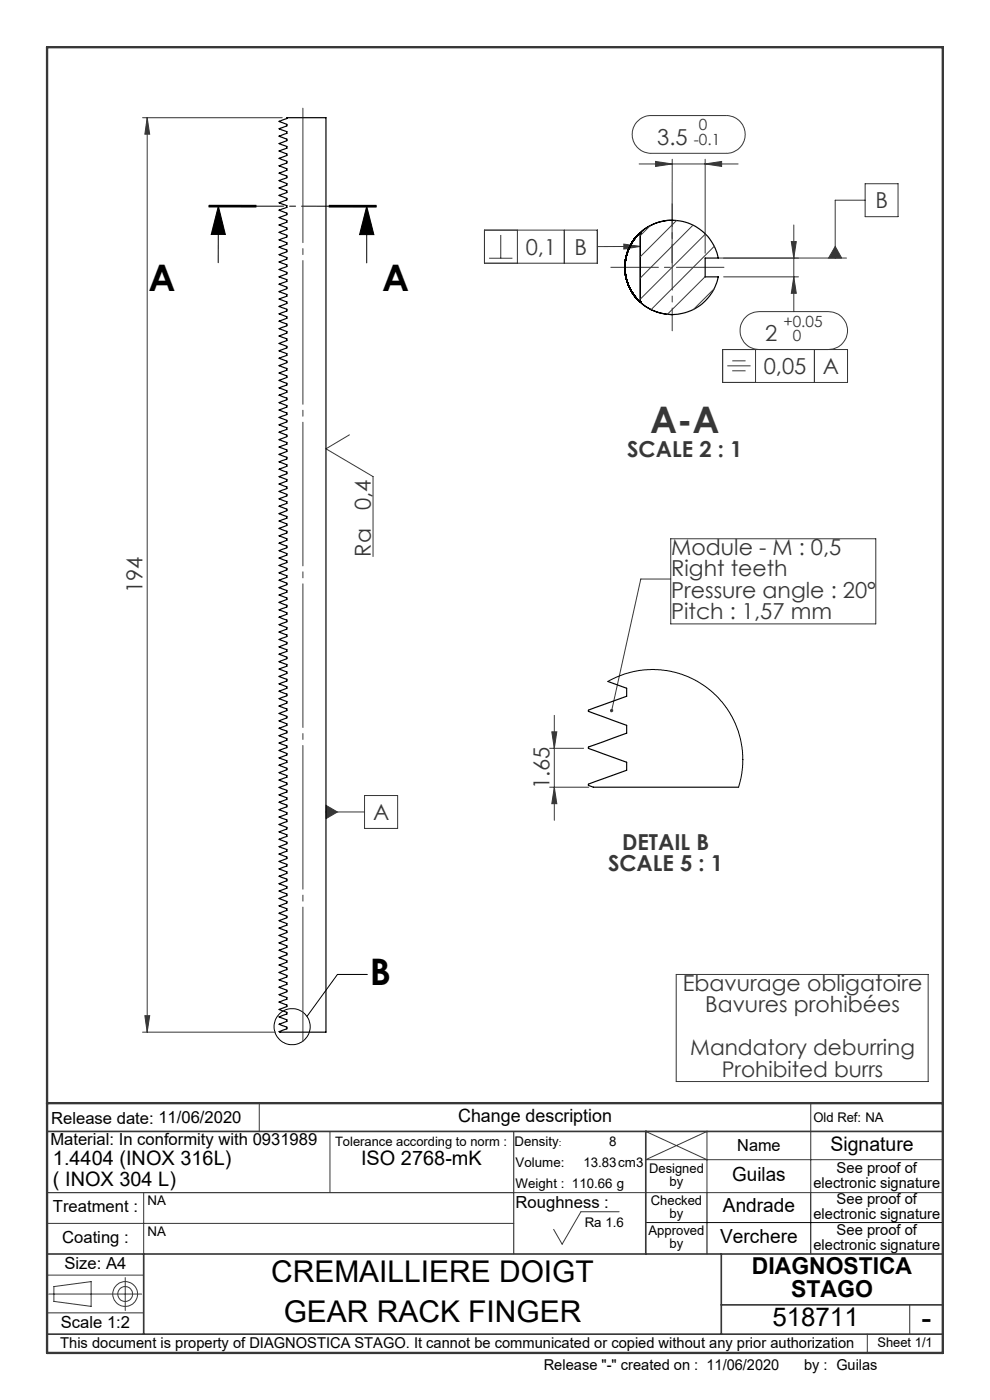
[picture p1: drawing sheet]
<svg xmlns="http://www.w3.org/2000/svg" width="210mm" height="297mm" viewBox="0 0 210 297" stroke-linecap="round" stroke-linejoin="round" font-family="sans-serif">
<g fill="none" stroke="#373737" stroke-width=".21">
<path d="M30.2 25h29.7M31.2 25l.5 3.5h-1zM31.2 25v194M135.1 25.9a4 4 0 0 1 3-1.4h16a4 4 0 0 1 4 4 4 4 0 0 1-4 4h-16a4 4 0 0 1-3.6-2.3 4 4 0 0 1 .6-4.3zM135.6 34.8h21M139.1 34.3l3.5 .5-3.5 .5zM142.6 33.8v21.9M149.6 34.8l3.5-.5v1zM149.6 33.8v19.9M183.5 39h7v7h-7zM102.8 48.8h23.9v7h-23.9zM103.8 54.8h4.9"/>
<path d="M106.2 49.8v5M109.7 48.8v7M119.7 48.8v7M132.3 51.8l3.5 .5-3.5 .5zM135.8 52.3h-9.1M152.4 54.7h27.2M153.5 58.7h15.9M167.9 51.3h1l-.5 3.4zM168.4 58.7l.5 3.5h-1zM168.4 47.7v18.4M177.2 52.3l1.3 2.4h-2.7zM183.5 42.5h-6.3v12.2"/>
<path d="M153.3 74.2h26.5v6.9h-26.5zM154.3 77.6h4.9M155.3 76.5h2.9M155.3 78.7h2.9M160.3 74.2v6.9M161 74.2a4 4 0 0 1-4-4.1 4 4 0 0 1 4-4h14.8a4 4 0 0 1 4 4 4 4 0 0 1-4 4.1M172.8 74.2v6.9M74.1 92.2l-5 3 10 5.9v17M142.3 114.3h43.5v18.1h-43.5zM142.3 122.8h-6.4l-6.1 27.9M116.6 158.7h7.2M117.1 155.3h1l-.5 3.4z"/>
<path d="M117.6 151.8v22.2M69.1 170.8l2.5 1.5-2.5 1.4zM69.1 172.3h8.2M77.3 168.8h7v7h-7zM116.6 167h8.3M117.6 167l.5 3.5h-1zM30.2 219h28.3M30.7 215.5h1l-.5 3.5zM143.4 206.7h53.5v22.7h-53.5zM55 234v6M137.1 239.8l-.1 .2 13 6M172 234v19"/>
<path d="M10 259.5h99M30.5 253v13M70 240v13M109 253h91M131.3 257.1h-8.1l-4 6.8-1.8-3.1M200 246h-63l13-6v13M10 278.5h20.5M10 270.5h20.5M10.3 274.5h19.8M11.4 272.9l7.9-1v5.2l-7.9-1zM26.6 271v7M193 276.8v6.2"/>
<path d="M184 283v4"/>
<circle cx="26.5" cy="274.5" r="1.58"/>
<circle cx="26.5" cy="274.5" r="2.63"/>
</g>
<g fill="none" stroke="#000" stroke-width=".21">
<path d="M44.3 43.9h10zM44.3 43.7h10M44.3 43.6h10M46.3 43.7l1.5 6h-3zM46.3 43.7v12M69.8 43.9h10M69.8 43.7h10M69.8 43.6h10M77.8 43.8l1.5 6h-3zM77.8 43.8v12M77.9 206.7h-6.3l-6.5 8.9M137 259.4h63"/>
<path d="M150 253v13M172 253v13"/>
<circle cx="62" cy="217.8" r="3.8"/>
</g>
<path d="M79.8 43.7h-35.5" fill="none" stroke="#000" stroke-width=".21" stroke-dasharray="6.3 1.3 1.3 1.3" stroke-dashoffset=".7"/>
<path d="M64.3 221v-198" fill="none" stroke="#373737" stroke-width=".21" stroke-dasharray="30.5 1.3 1.3 1.3" stroke-dashoffset="2"/>
<path d="M142.6 56.7v-13.5" fill="none" stroke="#373737" stroke-width=".21" stroke-dasharray="30.5 1.3 1.3 1.3" stroke-dashoffset="25.6"/>
<path d="M142.6 56.7v13.5" fill="none" stroke="#373737" stroke-width=".21" stroke-dasharray="30.5 1.3 1.3 1.3" stroke-dashoffset="25.7"/>
<path d="M129.6 56.7h24" fill="none" stroke="#373737" stroke-width=".21" stroke-dasharray="30.5 1.3 1.3 1.3" stroke-dashoffset="20.4"/>
<path d="M10 253h99M109 240v26" fill="none" stroke="#373737" stroke-width=".25"/>
<path d="M10 240h190M137 240v26M10 266h190M30.5 266v17M153 266v17M153 276.8h47M10 283h190" fill="none" stroke="#373737" stroke-width=".35"/>
<path d="M10 10h190v277h-190zM10 234h190" fill="none" stroke="#373737" stroke-width=".5"/>
<path d="M77.8 43.8l1.5 6h-3zM46.3 43.7l1.5 6h-3z" fill="#000"/>
<g fill="#373737">
<path d="M69.1 170.8l2.5 1.5-2.5 1.4zM132.3 51.8l3.5 .5-3.5 .5zM177.2 52.3l1.3 2.4h-2.7zM129.4 150.6v.3l.2 .2 .2-.4-.2 .4a.36 .36 0 0 0 .5-.2 .36 .36 0 0 0-.2-.5 .36 .36 0 0 0-.5 .2z"/>
<path d="M139.1 34.3l3.5 .5-3.5 .5zM149.6 34.8l3.5-.5v1z"/>
<path d="M168.4 58.7l.5 3.5h-1zM167.9 51.3h1l-.5 3.4z"/>
<path d="M31.2 25l.5 3.5h-1zM30.7 215.5h1l-.5 3.5zM117.1 155.3h1l-.5 3.4zM117.6 167l.5 3.5h-1z"/>
</g>
<g fill="none" stroke="#000" stroke-width=".25">
<path d="M59.2 27.3l1.7-.6v-.3l-1.7-.6 1.7-.7v-.1h8.2v194l-9.9-.1 1.7-.6v-.4l-1.7-.6 1.7-.6v-.3l-1.7-.6 1.7-.7v-.3l-1.7-.6 1.7-.7v-.3l-1.7-.6 1.7-.6v-.4l-1.7-.6M59.2 39.9l1.7 .6v.3l-1.7 .6 1.7 .7v.3l-1.7 .6 1.7 .6v.4l-1.7 .6 1.7 .6v.3l-1.7 .6 1.7 .7v.3l-1.7 .6 1.7 .7v.3l-1.7 .6 1.7 .6v.4l-1.7 .6 1.7 .6v.3l-1.7 .6 1.7 .7v.3l-1.7 .6 1.7 .6v.4l-1.7 .6M59.2 27.3l1.7 .6v.4l-1.7 .6 1.7 .6v.3l-1.7 .6 1.7 .7v.3l-1.7 .6 1.7 .7v.3l-1.7 .6 1.7 .6v.4l-1.7 .5 1.7 .7v.3l-1.7 .6 1.7 .7v.3l-1.7 .6 1.7 .6v.4l-1.7 .6M59.2 27.3h.1M59.2 39.9h.1M59.2 57.2l1.7 .6v.3l-1.7 .6 1.7 .6v.4l-1.7 .6M59.2 55.6l1.7 .6v.3l-1.7 .6M59.2 55.6h.1M59.2 57.1v.1M135.8 49.4a10 10 0 0 0 0 14.7M135.8 49.4h.1M135.8 49.4a10 10 0 0 1 16.6 5.3h-2.8v4h2.8a10 10 0 0 1-16.6 5.4"/>
<path d="M135.8 49.4a9.9 9.9 0 0 0 0 14.7M135.8 49.4v14.7M142.6 46.7h.1M142.6 46.7a9.8 9.8 0 0 0-6.8 2.7M59.2 72.9l1.7 .6v.3l-1.7 .6 1.7 .6v.4l-1.7 .6 1.7 .6v.3l-1.7 .6 1.7 .7v.3l-1.7 .6 1.7 .7v.3l-1.7 .6 1.7 .6v.4l-1.7 .6 1.7 .6v.3l-1.7 .6 1.7 .7v.3l-1.7 .6 1.7 .6v.4l-1.7 .6 1.7 .6v.3l-1.7 .6M59.2 60.3l1.7 .6v.3l-1.7 .6 1.7 .7v.3l-1.7 .6 1.7 .7v.3l-1.7 .6 1.7 .6v.4l-1.7 .6 1.7 .6v.3l-1.7 .6 1.7 .7v.3l-1.7 .6 1.7 .6v.4l-1.7 .6 1.7 .6v.3l-1.7 .6M59.2 60.3h.1M59.2 72.8v.1M135.8 64.1a10.3 10.3 0 0 0 6.8 2.6M135.8 64.1h.1M142.6 66.7h.1M59.2 88.6l1.7 .6v.3l-1.7 .6 1.7 .6v.4l-1.7 .6 1.7 .6v.3l-1.7 .6 1.7 .7v.3l-1.7 .6 1.7 .7v.3l-1.7 .6 1.7 .6v.4l-1.7 .6 1.7 .6v.3l-1.7 .6 1.7 .7v.3l-1.7 .6"/>
<path d="M59.2 88.5v.1M59.2 120l1.7 .6v.3l-1.7 .6 1.7 .6v.4l-1.7 .6 1.7 .6v.3l-1.7 .6 1.7 .7v.3l-1.7 .6 1.7 .7v.3l-1.7 .6 1.7 .6v.4l-1.7 .6 1.7 .6v.3l-1.7 .6 1.7 .6v.4l-1.7 .6M59.2 116.8l1.7 .6v.4l-1.7 .6 1.7 .6v.3l-1.7 .6M59.2 104.3l1.7 .6v.3l-1.7 .6 1.7 .6v.4l-1.7 .6 1.7 .6v.3l-1.7 .6 1.7 .7v.3l-1.7 .6 1.7 .7v.3l-1.7 .6 1.7 .6v.4l-1.7 .6 1.7 .6v.3l-1.7 .6 1.7 .6v.4l-1.7 .6M59.2 101.1l1.7 .6v.4l-1.7 .6 1.7 .6v.3l-1.7 .6M59.2 101.1h.1M59.2 104.2v.1M59.2 116.8h.1M59.2 119.9v.1M59.2 135.7l1.7 .6v.3l-1.7 .6 1.7 .6v.4l-1.7 .6 1.7 .6v.3l-1.7 .6 1.7 .7v.3l-1.7 .6 1.7 .7v.3l-1.7 .6 1.7 .6v.4l-1.7 .6 1.7 .6v.3l-1.7 .6 1.7 .6v.4l-1.7 .6M59.2 132.5l1.7 .6v.4l-1.7 .6 1.7 .6v.3l-1.7 .6M59.2 132.5h.1"/>
<path d="M59.2 135.6v.1M59.2 151.4l1.7 .6v.3l-1.7 .6 1.7 .7v.3l-1.7 .6 1.7 .6v.4l-1.7 .5 1.7 .7v.3l-1.7 .6 1.7 .7v.3l-1.7 .6 1.7 .6v.4l-1.7 .6 1.7 .6v.3l-1.7 .6 1.7 .7v.3l-1.7 .6M59.2 148.2l1.7 .6v.4l-1.7 .6 1.7 .6v.3l-1.7 .6M59.2 148.2h.1M59.2 151.3v.1M128.9 144.6l4 1.4v1.7l-7.8 2.8-.3 .2v.2l8.1 3v1.6l-7.8 2.9-.3 .1v.2l8.1 3v1.7l-7.8 2.8-.3 .2v.2l1.1 .4h30.8M59.2 179.6l1.7 .6v.4l-1.7 .5 1.7 .7v.3l-1.7 .6 1.7 .7v.3l-1.7 .6 1.7 .7v.3l-1.7 .6 1.7 .6v.4l-1.7 .5 1.7 .7v.3l-1.7 .6 1.7 .6v.4l-1.7 .6 1.7 .6v.4l-1.7 .6 1.7 .6v.3l-1.7 .6 1.7 .7v.3l-1.7 .6M59.2 167.1l1.7 .6v.3l-1.7 .6 1.7 .7v.3l-1.7 .6 1.7 .6v.4l-1.7 .5 1.7 .7v.3l-1.7 .6 1.7 .7v.3l-1.7 .6 1.7 .6v.4l-1.7 .6 1.7 .6v.3l-1.7 .6 1.7 .7v.3l-1.7 .6M59.2 163.9l1.7 .6v.4l-1.7 .5 1.7 .7v.3l-1.7 .6M59.2 163.9h.1M59.2 167v.1M59.2 179.6h.1"/>
<path d="M59.2 195.3l1.7 .6v.4l-1.7 .5 1.7 .7v.3l-1.7 .6 1.7 .7v.3l-1.7 .6 1.7 .7v.3l-1.7 .6 1.7 .6v.4l-1.7 .5 1.7 .7v.3l-1.7 .6 1.7 .6v.4l-1.7 .6 1.7 .6v.4l-1.7 .6M59.2 195.3h.1M59.2 207.9l1.7 .6v.3l-1.7 .6 1.7 .7v.3l-1.7 .6M59.2 207.9h.1M59.2 211h.1"/>
</g>
<path d="M137.9 47.9l-2.1 2.1M143.5 46.8l-7.7 7.7M147 47.8l-11.2 11.2M149.6 58.7l-8 8M149.6 49.6l-13.8 13.9M151.5 52.2l-13.4 13.5M151.5 61.3l-4.4 4.3" fill="none" stroke="#373737" stroke-width=".21"/>
<path d="M128.9 144.6l2.8-1.3 2.6-.8 2.5-.4h3.3l3.1 .5 3 1 1.7 .9 2.6 1.8 1.9 1.7 1.7 2.1 1.2 2 1.3 3.1 .8 3.4 .2 2.5-.2 2.9-.7 3" fill="none" stroke="#000" stroke-width=".21"/>
<g font-size="7.8">
<text x="31.5" y="61.8">A</text>
<text x="81.1" y="61.8">A</text>
<text x="78.4" y="208.9">B</text>
</g>
<text font-size="7.8" fill="#373737" x="137.9" y="91.8">A-A</text>
<g font-size="6.3">
<text x="57.5" y="272">CREMAILLIERE DOIGT</text>
<text x="60.2" y="280.5">GEAR RACK FINGER</text>
<text x="195.4" y="281.6">-</text>
</g>
<text font-size="5.5" x="163.8" y="281.3">518711</text>
<g font-size="4.9">
<text x="159.5" y="270.3">DIAGNOSTICA</text>
<text x="167.8" y="275.2">STAGO</text>
</g>
<g font-size="4.7" fill="#373737">
<text x="139.4" y="30.8">3.5</text>
<text x="185.7" y="44.2">B</text>
<text x="111.5" y="54.1">0,1</text>
<text x="121.9" y="54.1">B</text>
<text x="162.3" y="72.4">2</text>
<text x="162" y="79.4">0,05</text>
<text x="174.6" y="79.4">A</text>
<text x="133" y="97">SCALE 2 : 1</text>
<text x="78.6" y="108.2" transform="rotate(-90 78.6 108.2)">0,4</text>
<text x="78.6" y="118.1" transform="rotate(-90 78.6 118.1)">Ra</text>
<text x="142.4" y="117.7">Module - M : 0,5</text>
<text x="30.2" y="125.8" transform="rotate(-90 30.2 125.8)">194</text>
<text x="142.4" y="122.3">Right teeth</text>
<text x="142.4" y="126.8">Pressure angle : 20°</text>
<text x="142.4" y="131.3">Pitch : 1,57 mm</text>
<text x="116.6" y="167.4" transform="rotate(-90 116.6 167.4)">1.65</text>
<text x="79.1" y="174">A</text>
<text x="129" y="184.8">SCALE 5 : 1</text>
<text x="132" y="180.3">DETAIL B</text>
<text x="144.8" y="210.2">Ebavurage obligatoire</text>
<text x="149.6" y="214.7">Bavures prohibées</text>
</g>
<g font-size="4.6" fill="#373737">
<text x="146.4" y="223.8">Mandatory deburring</text>
<text x="153.1" y="228.4">Prohibited burrs</text>
</g>
<g font-size="4.2">
<text x="176.2" y="244.2">Signature</text>
<text x="11.2" y="251.5">( INOX 304 L)</text>
<text x="11.2" y="247.1">1.4404 (INOX 316L)</text>
<text x="76.6" y="247.1">ISO 2768-mK</text>
</g>
<g font-size="4.1">
<text x="155.3" y="250.5">Guilas</text>
<text x="153.4" y="257.2">Andrade</text>
<text x="152.8" y="263.7">Verchere</text>
</g>
<text font-size="3.9" x="97.2" y="238.1">Change description</text>
<g font-size="3.5">
<text x="10.9" y="238.4">Release date: 11/06/2020</text>
<text x="10.7" y="242.8">Material: In conformity with 0931989</text>
<text x="156.4" y="244.2">Name</text>
<text x="11.2" y="257.2">Treatment :</text>
<text x="109.4" y="256.3">Roughness :</text>
<text x="13.2" y="263.7">Coating :</text>
<text x="13.7" y="269.2">Size: A4</text>
<text x="12.9" y="281.7">Scale 1:2</text>
</g>
<g font-size="3.3" fill="#373737">
<text x="148.3" y="27.7">0</text>
<text x="147.2" y="30.8">-0.1</text>
<text x="166.2" y="69.3">+0.05</text>
<text x="168.2" y="72.4">0</text>
</g>
<g font-size="3.2">
<text x="172.6" y="252">electronic signature</text>
<text x="177.5" y="248.8">See proof of</text>
<text x="177.5" y="255.5">See proof of</text>
<text x="172.6" y="258.6">electronic signature</text>
<text x="177.5" y="261.9">See proof of</text>
<text x="172.6" y="265.1">electronic signature</text>
<text x="12.8" y="285.9">This document is property of DIAGNOSTICA STAGO. It cannot be communicated or copied without any prior authorization</text>
<text x="115.3" y="290.6">Release &quot;-&quot; created on : 11/06/2020</text>
<text x="170.5" y="290.6">by : Guilas</text>
</g>
<g font-size="2.8">
<text x="172.6" y="238.1">Old Ref: NA</text>
<text x="109.1" y="243">Density</text>
<text x="129.2" y="243">8</text>
<text x="109.4" y="247.5">Volume:</text>
<text x="123.7" y="247.5">13.83cm3</text>
<text x="137.7" y="248.9">Designed</text>
<text x="142" y="251.7">by</text>
<text x="31.3" y="255.7">NA</text>
<text x="109.4" y="252.1">Weight : 110.66 g</text>
<text x="138" y="255.5">Checked</text>
<text x="31.3" y="262.3">NA</text>
<text x="124" y="260.3">Ra 1.6</text>
<text x="137.6" y="262">Approved</text>
<text x="142" y="258.4">by</text>
<text x="142" y="264.8">by</text>
<text x="186.1" y="285.8">Sheet 1/1</text>
</g>
<text font-size="2.7" x="71.1" y="243.1">Tolerance according to norm :</text>
<text font-size="2.1" x="118.5" y="243">:</text>
</svg>
